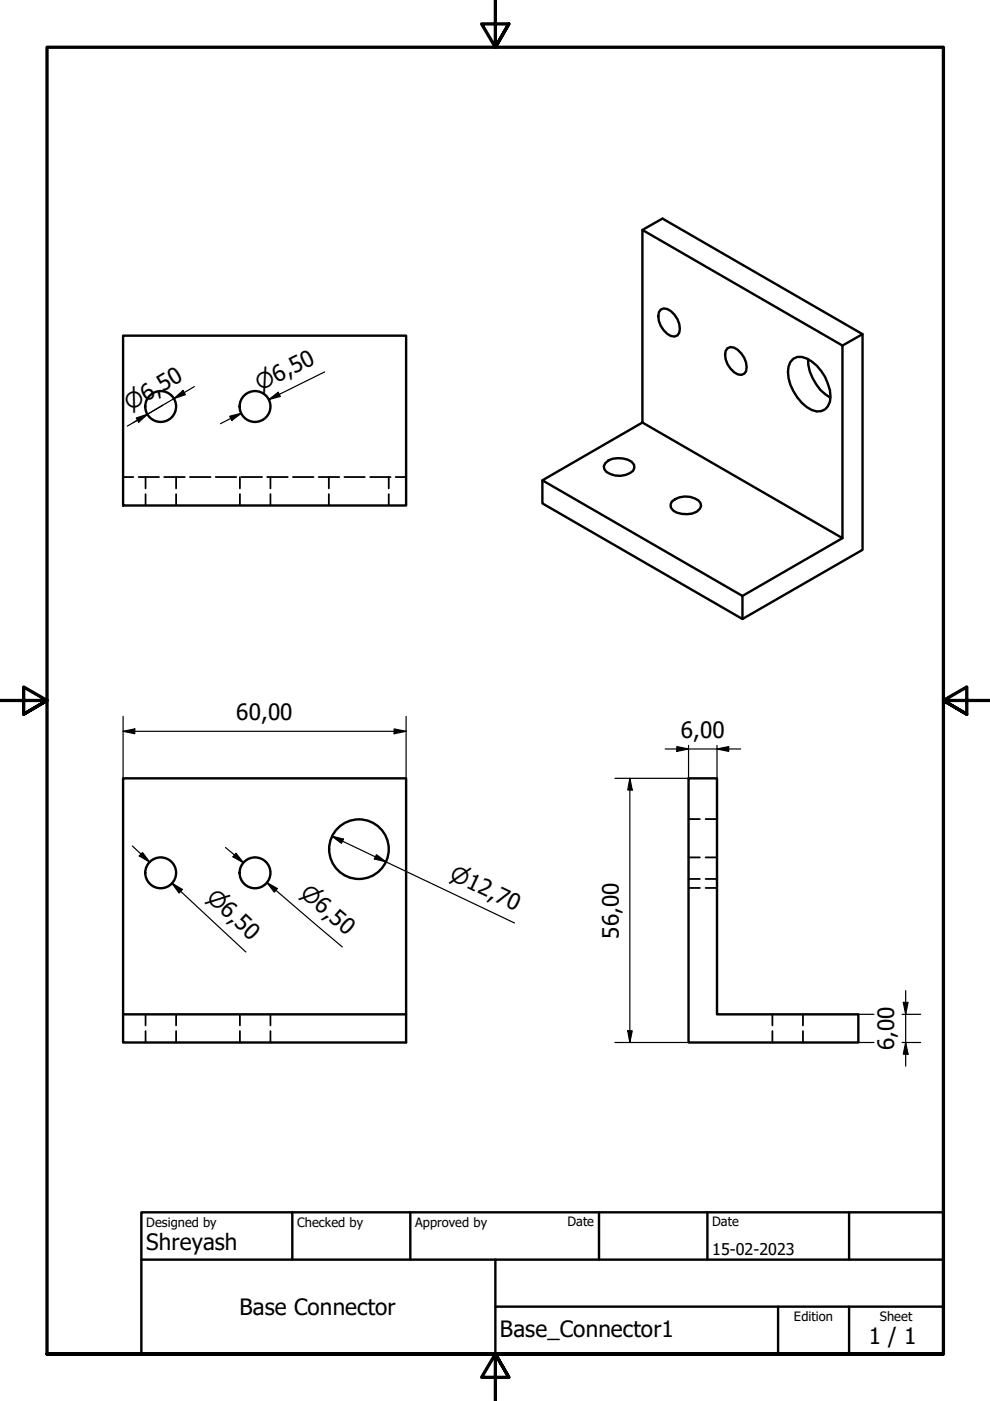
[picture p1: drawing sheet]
<svg xmlns="http://www.w3.org/2000/svg" width="210mm" height="297mm" viewBox="0 0 210 297" stroke-linecap="round" stroke-linejoin="round" font-family="sans-serif">
<!-- layer: Hidden (ISO) -->
<g fill="none" stroke="#000" stroke-width=".38">
<path d="M26.1 101.1h2.2M29.4 101.1h4.3M30.9 101.1v2.5M30.9 104.8v2.4M34.8 101.1h4.4M37.3 101.1v2.5M37.3 104.8v2.4M40.3 101.1h4.3M45.7 101.1h4.4M50.9 101.1v2.5M50.9 104.8v2.4M51.2 101.1h4.4"/>
<path d="M56.6 101.1h4.4M57.3 101.1v2.5M57.3 104.8v2.4M62.1 101.1h4.4M67.6 101.1h4.3M69.7 101.1v2.5M69.7 104.8v2.4M73 101.1h4.3M78.5 101.1h4.3M82.4 101.1v2.5M82.4 104.8v2.4M83.9 101.1h2.2"/>
<path d="M146 173.7h2.4M149.6 173.7h2.4M146 186.4h2.4M146 188.3h2.4M146 181.8h2.4M149.6 186.4h2.4M149.6 188.3h2.4M149.6 181.8h2.4M30.9 215.1v2.3M30.9 218.6v2.4M37.3 215.1v2.3M37.3 218.6v2.4"/>
<path d="M50.9 215.1v2.3M50.9 218.6v2.4M57.3 215.1v2.3M57.3 218.6v2.4M163.8 215.1v2.3M163.8 218.6v2.4M170.2 215.1v2.3M170.2 218.6v2.4"/>
</g>
<!-- layer: Visible (ISO) -->
<g fill="none" stroke="#000" stroke-width=".51">
<path d="M136.2 48.8l42.4 24.5v40.8l-42.4-24.5zM136.2 48.8l4.3-2.5 42.4 24.6v45.7l-25.5 14.6-42.4-24.5v-4.9M26.1 71.2h60v36h-60zM140.1 65.6a2.26 2.26 0 0 1 2.9 1.1 4.3 4.3 0 0 1 1 3.8l-.4 .6a2.26 2.26 0 0 1-2.9-1.1 4.3 4.3 0 0 1-1-3.8zM154.2 73.8a2.26 2.26 0 0 1 3 1.1 4.3 4.3 0 0 1 1 3.8l-.4 .5a2.26 2.26 0 0 1-2.9-1 4.2 4.2 0 0 1-1-3.8zM168.2 76.1a3.3 3.3 0 0 1 3.9 .5 9.4 9.4 0 0 1 3.9 8.6 2.59 2.59 0 0 1-3.9 1.7 9.6 9.6 0 0 1-4.9-9.2l.4-.9zM171.3 76.1a9.9 9.9 0 0 0 4.7 8.2M182.9 70.9l-4.3 2.4M128.3 98.2a4.2 4.2 0 0 1 4.8-.7l.8 .4 .5 .6 .1 .7-.3 .6a4.6 4.6 0 0 1-5.6 .3l-.5-.6-.1-.6zM136.2 89.6l-21.2 12.2 42.4 24.6v4.8M142.4 106.3a4.6 4.6 0 0 1 5.7-.2l.4 .6a1.84 1.84 0 0 1-1.8 2.2 5.3 5.3 0 0 1-4-.6l-.5-.7v-.6zM178.6 114.1l-21.2 12.3"/>
<path d="M26.1 165h60v50.1h-60zM146 165h6v50.1h30v5.9h-36zM26.1 215.1v5.9h60v-5.9"/>
<circle cx="34.1" cy="86.2" r="3.3"/>
<circle cx="54.1" cy="86.2" r="3.3"/>
<circle cx="34.1" cy="185.1" r="3.3"/>
<circle cx="54.1" cy="185.1" r="3.3"/>
<circle cx="76.1" cy="180" r="6.3"/>
</g>
<!-- layer: Border (ISO) -->
<path d="M105 0v10l-2.9-4.9h5.8l-2.9 4.9 2.9-4.9M0 148.5h10l-5-2.8v5.7l5-2.9-5 2.9M210 148.5h-10l5-2.8v5.7l-5-2.9 5 2.9M10 287.1v-277.1h190v277.1h-190h190M107.9 292l-2.9-4.9 2.9 4.9h-5.8l2.9-4.9v9.9" fill="none" stroke="#000" stroke-width=".7"/>
<!-- layer: Title (ISO) -->
<path d="M30 257h170v30.1h-170zM62 257v10.1M87 257v10.1M127 257v10.1M150 257v10.1M180 257v10.1M30 267.1h170M105 277h95M105 267.1v20M165 277v10.1M180 277v10.1" fill="none" stroke="#000" stroke-width=".51"/>
<!-- layer: Dimension (ISO) -->
<g fill="none" stroke="#000" stroke-width=".25">
<path d="M68.8 78.9l-11.8 5.8 2.2-1.1M28.9 88.6l2.4-.8-1.9 1.7zM36.9 84.5l1.9-1.7 .5 .9zM41.2 82l-14.2 8.3M48.7 88.3l2.5-.7-2.1 1.5zM51.2 87.6l-4.5 2.2M57 84.7l2-1.5 .4 .9zM26.1 155.1l2.5-.6v1.1zM26.1 155.1h60M26.1 151.9v13.1M83.6 154.5l2.5 .6-2.5 .5zM86.1 151.9v13.1"/>
<path d="M141 158.8h16M143.5 158.3l2.5 .5-2.5 .5zM146 158v7h-15.6M152 158.8l2.5-.5v1zM152 158v7M28.1 179.4l3.6 3.4M47.8 179.7l3.8 3.2M70.4 177.3l2.4 .6-.4 .9zM70.4 177.3l38.7 18.4M133.5 165l.5 2.5h-.9zM133.5 165v56M29.5 181.5l.7-.7 1.5 2z"/>
<path d="M36.4 187.2l2.3 1.4-.7 .7zM38.3 189l-1.9-1.8 15.7 14.7M50 180.9l1.6 2-2.2-1.2zM56.6 187.1l2.2 1.3-.6 .8zM58.5 188.8l-1.9-1.7 16 13.7M79.8 181.2l2.1 1.5-2.5-.6zM133.1 218.6h.9l-.5 2.4zM182 215.1h3.3M191.3 215.1h3.9M191.5 212.5h1l-.5 2.6zM192 210v16M130.4 221h15.6"/>
<path d="M182 221h3.3M191.3 221h3.9M192 221l.5 2.5h-1z"/>
</g>
<g fill="#000">
<path d="M28.9 88.6l2.4-.8-1.9 1.7z" fill-rule="evenodd"/>
<path d="M36.9 84.5l1.9-1.7 .5 .9z" fill-rule="evenodd"/>
<path d="M48.7 88.3l2.5-.7-2.1 1.5z" fill-rule="evenodd"/>
<path d="M57 84.7l2-1.5 .4 .9z" fill-rule="evenodd"/>
<path d="M26.1 155.1l2.5-.6v1.1z" fill-rule="evenodd"/>
<path d="M83.6 154.5l2.5 .6-2.5 .5z" fill-rule="evenodd"/>
<path d="M143.5 158.3l2.5 .5-2.5 .5z" fill-rule="evenodd"/>
<path d="M152 158.8l2.5-.5v1z" fill-rule="evenodd"/>
<path d="M70.4 177.3l2.4 .6-.4 .9z" fill-rule="evenodd"/>
<path d="M133.5 165l.5 2.5h-.9z" fill-rule="evenodd"/>
<path d="M29.5 181.5l.7-.7 1.5 2z" fill-rule="evenodd"/>
<path d="M36.4 187.2l2.3 1.4-.7 .7z" fill-rule="evenodd"/>
<path d="M50 180.9l1.6 2-2.2-1.2z" fill-rule="evenodd"/>
<path d="M56.6 187.1l2.2 1.3-.6 .8z" fill-rule="evenodd"/>
<path d="M79.8 181.2l2.1 1.5-2.5-.6z" fill-rule="evenodd"/>
<path d="M133.1 218.6h.9l-.5 2.4z" fill-rule="evenodd"/>
<path d="M191.5 212.5h1l-.5 2.6z" fill-rule="evenodd"/>
<path d="M192 221l.5 2.5h-1z" fill-rule="evenodd"/>
</g>
<g font-size="4.8">
<text x="50.1" y="152.6">60,00</text>
<text x="144.3" y="156.4">6,00</text>
<text x="131.2" y="199" transform="rotate(-90 131.2 199)">56,00</text>
<text x="189.6" y="222.7" transform="rotate(-90 189.6 222.7)">6,00</text>
<text x="31" y="265.1">Shreyash</text>
<text x="50.8" y="278.8">Base Connector</text>
<text x="106" y="283.4">Base_Connector1</text>
<text x="184.2" y="285">1 / 1</text>
</g>
<g font-size="4.6">
<text x="55.2" y="82.9" transform="rotate(-26 55.2 82.9)">⌀6,50</text>
<text x="27.6" y="87.2" transform="rotate(-31 27.6 87.2)">⌀6,50</text>
<text x="43.6" y="190.5" transform="rotate(43 43.6 190.5)">⌀6,50</text>
<text x="63.4" y="189.9" transform="rotate(41 63.4 189.9)">⌀6,50</text>
<text x="95.1" y="186.4" transform="rotate(25 95.1 186.4)">⌀12,70</text>
</g>
<text font-size="3.4" x="151" y="266">15-02-2023</text>
<g font-size="2.7">
<text x="31" y="260.1">Designed by</text>
<text x="63" y="260.1">Checked by</text>
<text x="88" y="260.1">Approved by</text>
<text x="120.3" y="260">Date</text>
<text x="151" y="260">Date</text>
<text x="168.3" y="280.1">Edition</text>
<text x="186.6" y="280.1">Sheet</text>
</g>
</svg>
